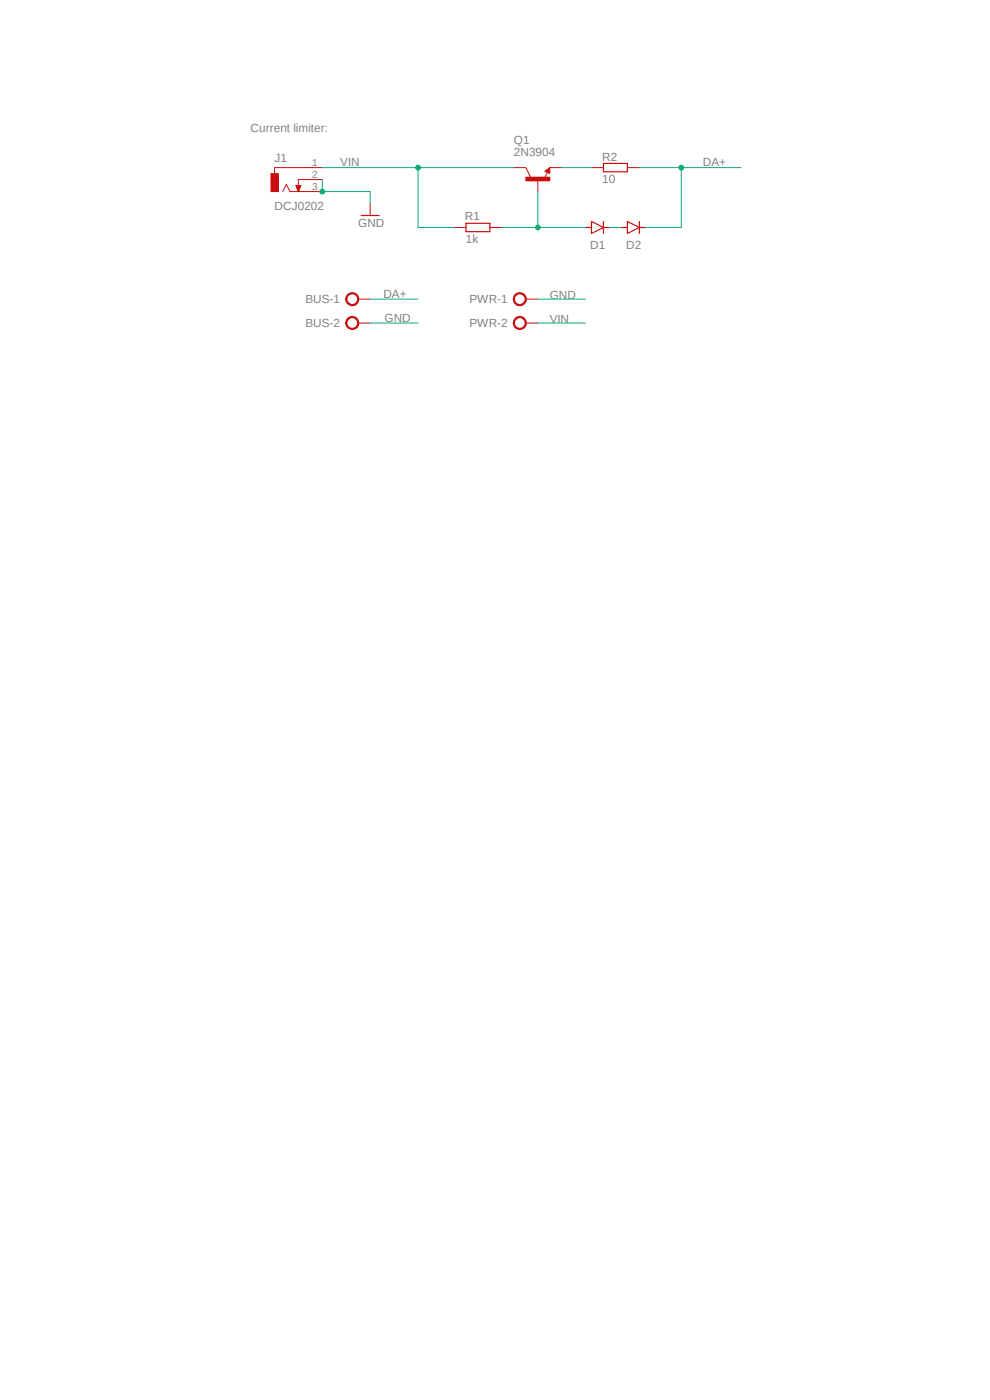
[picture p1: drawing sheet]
<svg xmlns="http://www.w3.org/2000/svg" width="210mm" height="297mm" viewBox="0 0 210 297" stroke-linecap="round" stroke-linejoin="round" font-family="sans-serif">
<path d="M52.5 25.4l104.9 45.1M157.4 25.4l-104.9 45.1" fill="none" stroke="#fff" stroke-width=".21"/>
<path d="M111.5 35.6l1.1 2M115.6 36.3l1-.7v1.2zM116.1 36.6l-.6 1.2" fill="none" stroke="#c90d0c" stroke-width=".21"/>
<path d="M116.1 36.3l.3-.1v.4l-.5-.3 .6-.5v.8" fill="none" stroke="#c90d0c" stroke-width=".25"/>
<path d="M111.5 37.6h5.1v.8h-5.1z" fill-rule="evenodd" fill="#c90d0c"/>
<path d="M65.8 35.6h-7.5v1.2M65.8 38.1h-2.5v2.5M109 35.6h2.5M111.5 37.6h5.1v.8h-5.1zM114.1 38.1v2.5M116.6 35.6h2.5M125.5 35.6h2.5M133.1 35.6h2.5M60 40.6l.7-1.5 .8 1.5h4.3M96.3 48.3h2.5M103.9 48.3h2.6" fill="none" stroke="#c90d0c" stroke-width=".21"/>
<path d="M128 34.7h5.1v1.7h-5.1zM98.8 47.4h5.1v1.7h-5.1zM124.2 48.3h1.3M125.5 47l2.5 1.3-2.5 1.2zM128 47v2.5M128 48.3h1.3M131.8 48.3h1.3M133.1 47l2.5 1.3-2.5 1.2zM135.6 48.3h1.3M135.6 47v2.5" fill="none" stroke="#c90d0c" stroke-width=".25"/>
<path d="M57.5 36.8h1.5v3.8h-1.5z" fill-rule="evenodd" fill="#c90d0c"/>
<g fill="none" stroke="#c90d0c" stroke-width=".21">
<path d="M57.5 36.8h1.5v3.8h-1.5zM62.8 39.4h1l-.5 1.2zM62.8 39.4h1M62.9 39.6h.8M62.9 39.5h.9M62.9 39.7h.8M62.9 39.8h.8M63 39.8h.6M63 39.9h.6M65.8 35.6h2.6M65.8 38.1h2.6M63.1 40.1h.4"/>
<path d="M63.1 40h.4M63.1 40.2h.4M63.2 40.3h.3M63.2 40.4h.2M63.2 40.5h.2M63.3 40.6h.1M65.8 40.6h2.6"/>
</g>
<path d="M73.7 62.6a1.39 1.39 0 0 1 2.2 .1 1.39 1.39 0 0 1-.8 2.1 1.39 1.39 0 0 1-1.8-1.3h.3a1.15 1.15 0 0 1 1.5-1.2 1.15 1.15 0 0 1 .4 1.9 1.15 1.15 0 0 1-1.8-.4l-.1-.3h-.3z" fill-rule="evenodd" fill="#c90d0c"/>
<path d="M73.7 62.6a1.39 1.39 0 0 1 2.2 .1 1.39 1.39 0 0 1-.8 2.1 1.39 1.39 0 0 1-1.8-1.3h.3a1.15 1.15 0 0 1 1.5-1.2 1.15 1.15 0 0 1 .4 1.9 1.15 1.15 0 0 1-1.8-.4l-.1-.3h-.3zM76 63.5h2.5" fill="none" stroke="#c90d0c" stroke-width=".21"/>
<path d="M73.7 67.6a1.39 1.39 0 0 1 2.2 .2 1.39 1.39 0 0 1-.8 2.1 1.39 1.39 0 0 1-1.8-1.4h.3a1.15 1.15 0 0 1 1.5-1.1 1.15 1.15 0 0 1 .4 1.9 1.15 1.15 0 0 1-1.8-.4l-.1-.4h-.3z" fill-rule="evenodd" fill="#c90d0c"/>
<path d="M73.7 67.6a1.39 1.39 0 0 1 2.2 .2 1.39 1.39 0 0 1-.8 2.1 1.39 1.39 0 0 1-1.8-1.4h.3a1.15 1.15 0 0 1 1.5-1.1 1.15 1.15 0 0 1 .4 1.9 1.15 1.15 0 0 1-1.8-.4l-.1-.4h-.3zM76 68.5h2.5" fill="none" stroke="#c90d0c" stroke-width=".21"/>
<path d="M109.2 62.6a1.4 1.4 0 0 1 2.2 0 1.4 1.4 0 0 1-.7 2.2 1.4 1.4 0 0 1-1.8-1.3h.2a1.15 1.15 0 0 1 1.7-1 1.15 1.15 0 0 1 .2 1.9 1.15 1.15 0 0 1-1.8-.6l-.1-.3h-.2z" fill-rule="evenodd" fill="#c90d0c"/>
<path d="M109.2 62.6a1.4 1.4 0 0 1 2.2 0 1.4 1.4 0 0 1-.7 2.2 1.4 1.4 0 0 1-1.8-1.3h.2a1.15 1.15 0 0 1 1.7-1 1.15 1.15 0 0 1 .2 1.9 1.15 1.15 0 0 1-1.8-.6l-.1-.3h-.2zM111.5 63.5h2.6" fill="none" stroke="#c90d0c" stroke-width=".21"/>
<path d="M109.2 67.6a1.4 1.4 0 0 1 2.2 .1 1.4 1.4 0 0 1-.7 2.1 1.4 1.4 0 0 1-1.8-1.3h.2a1.15 1.15 0 0 1 1.7-.9 1.15 1.15 0 0 1 .2 1.9 1.15 1.15 0 0 1-1.8-.6l-.1-.4h-.2z" fill-rule="evenodd" fill="#c90d0c"/>
<path d="M78.5 43.2v2.5M109.2 67.6a1.4 1.4 0 0 1 2.2 .1 1.4 1.4 0 0 1-.7 2.1 1.4 1.4 0 0 1-1.8-1.3h.2a1.15 1.15 0 0 1 1.7-.9 1.15 1.15 0 0 1 .2 1.9 1.15 1.15 0 0 1-1.8-.6l-.1-.4h-.2zM111.5 68.5h2.6" fill="none" stroke="#c90d0c" stroke-width=".21"/>
<path d="M76.6 45.7h3.8" fill="none" stroke="#c90d0c" stroke-width=".25"/>
<path d="M135.6 35.6h21.6M144.5 35.6v12.7h-7.6" fill="none" stroke="#0dab76" stroke-width=".21"/>
<circle cx="144.5" cy="35.6" r=".51" fill="#0dab76"/>
<g fill="none" stroke="#0dab76" stroke-width=".21">
<path d="M68.4 35.6h40.6M88.7 35.6v12.7h7.6M78.5 63.5h10.2"/>
<circle cx="144.5" cy="35.6" r=".51"/>
</g>
<circle cx="88.7" cy="35.6" r=".51" fill="#0dab76"/>
<g fill="none" stroke="#0dab76" stroke-width=".21">
<path d="M106.5 48.3h17.7M114.1 40.6v7.7M114.1 68.5h10.1"/>
<circle cx="88.7" cy="35.6" r=".51"/>
</g>
<circle cx="114.1" cy="48.3" r=".51" fill="#0dab76"/>
<g fill="none" stroke="#0dab76" stroke-width=".21">
<path d="M68.4 38.1v2.5h10.1v2.6M119.1 35.6h6.4M129.3 48.3h2.5"/>
<circle cx="114.1" cy="48.3" r=".51"/>
</g>
<circle cx="68.4" cy="40.6" r=".51" fill="#0dab76"/>
<g fill="none" stroke="#0dab76" stroke-width=".21">
<path d="M78.5 68.5h10.2M114.1 63.5h10.1"/>
<circle cx="68.4" cy="40.6" r=".51"/>
</g>
<g font-size="2.5" fill="#808080">
<text x="53.2" y="28">Current limiter:</text>
<text x="58.3" y="34.3">J1</text>
<text x="72.2" y="35.3">VIN</text>
<text x="109" y="33">2N3904</text>
<text x="109" y="30.5">Q1</text>
<text x="127.8" y="34.1">R2</text>
<text x="149.1" y="35.3">DA+</text>
<text x="127.8" y="38.9">10</text>
<text x="58.3" y="44.5">DCJ0202</text>
<text x="98.6" y="46.7">R1</text>
<text x="76" y="48.3">GND</text>
<text x="98.8" y="51.6">1k</text>
<text x="125.2" y="52.8">D1</text>
<text x="132.8" y="52.8">D2</text>
<text x="64.8" y="64.3">BUS-1</text>
<text x="81.3" y="63.2">DA+</text>
<text x="99.6" y="64.3">PWR-1</text>
<text x="116.6" y="63.5">GND</text>
<text x="64.8" y="69.4">BUS-2</text>
<text x="81.6" y="68.3">GND</text>
<text x="99.6" y="69.4">PWR-2</text>
<text x="116.6" y="68.5">VIN</text>
</g>
<g font-size="2.1" fill="#808080">
<text x="66.2" y="35.2">1</text>
<text x="66.2" y="37.8">2</text>
<text x="66.2" y="40.3">3</text>
</g>
</svg>
